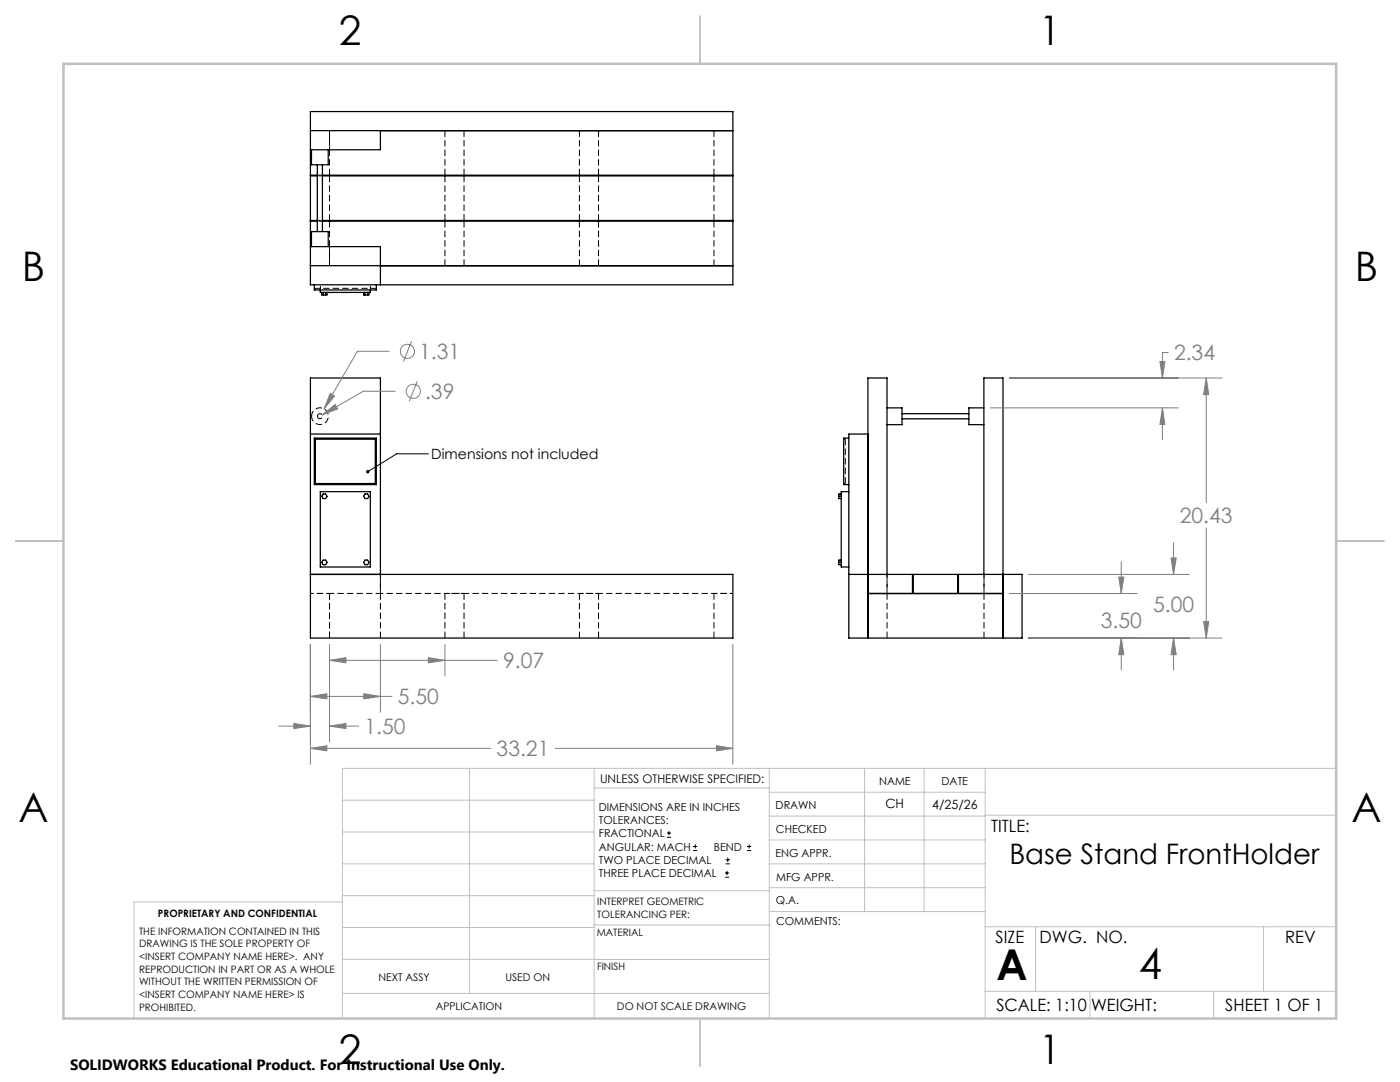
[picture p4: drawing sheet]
<svg xmlns="http://www.w3.org/2000/svg" width="279mm" height="216mm" viewBox="0 0 279 216" stroke-linecap="round" stroke-linejoin="round" font-family="sans-serif">
<path d="M65.8 26.1v3.8M65.8 53v-3.8M62 118.4h3.8M75.9 114.6v3.8M88.8 118.4h3.8M115.6 118.4h3.8M142.5 118.4h3.8M177 114.6v3.8M196.4 114.6v3.8" fill="none" stroke="#000" stroke-width=".2" stroke-dasharray="1.3 .6" stroke-dashoffset=".6" stroke-linecap="butt"/>
<g fill="none" stroke="#000" stroke-width=".2" stroke-dasharray="1.3 .6" stroke-linecap="butt">
<path d="M65.8 34.9v-8.8M88.8 26.1v8.8M88.8 35.1v8.9M92.6 34.9v-8.8M115.6 26.1v8.8M115.6 35.1v8.9M119.4 34.9v-8.8M142.5 26.1v8.8M142.5 35.1v8.9M63 57.5v.3M65.8 53v-8.9M65.8 44v-8.9"/>
<path d="M74.9 57.5v.3M88.8 44.1v8.9M92.6 53v-8.9M92.6 44v-8.9M115.6 44.1v8.9M119.4 53v-8.9M119.4 44v-8.9M142.5 44.1v8.9M63.4 83a.5 .5 0 0 1 .7-.4 .5 .5 0 0 1 .1 .8 .5 .5 0 0 1-.8-.2v-.2M168.7 96.5v-8.9M168.7 87.6h-.3M168.7 96.5h-.3"/>
<path d="M65.8 118.4v8.9M88.8 118.4v8.9M92.6 118.4v8.9M115.6 118.4v8.9M119.4 118.4v8.9M142.5 118.4v8.9M75.9 127.3v-12.7M177 127.3v-12.7M196.4 127.3v-12.7"/>
</g>
<path d="M75.9 118.4h70.4" fill="none" stroke="#000" stroke-width=".2" stroke-dasharray="1.3 .6" stroke-dashoffset=".7" stroke-linecap="butt"/>
<path d="M65.8 118.4h10.1" fill="none" stroke="#000" stroke-width=".2" stroke-dasharray="1.3 .6" stroke-dashoffset=".3" stroke-linecap="butt"/>
<path d="M62.2 83a1.67 1.67 0 0 1 2.4-1.4 1.67 1.67 0 0 1 .2 2.8 1.67 1.67 0 0 1-2.6-1.1v-.3" fill="none" stroke="#000" stroke-width=".2" stroke-dasharray="1.3 .6" stroke-dashoffset=".2" stroke-linecap="butt"/>
<g fill="none" stroke="#000" stroke-width=".25">
<path d="M61.9 22.3h84.4v34.5h-84.4zM61.9 26.1h84.4M61.9 35h1.4M61.9 35.1h1.4M62.2 29.9v3h3.3v-3M63.3 32.9v13.3M64.3 32.9v13.3M64.3 35h82M64.3 35.1h82M65.8 35v.1M75.9 26.1v3.8h-14M88.8 35v.1"/>
<path d="M92.6 35v.1M115.6 35v.1M119.4 35v.1M142.5 35v.1M61.9 49.2h14v7.6M61.9 53h84.4M61.9 44.1h1.4M61.9 44h1.4M62.2 49.2v-3h3.3v3M62.7 56.8v1.1h12.4v-1.1M63.9 57.9v.4h10v-.4M64.2 58.3v.5h1.1v-.5"/>
<path d="M64.3 44.1h82M64.3 44h82M64.5 58.3v.5M65 58.3v.5M65.8 44v.1M72.6 58.3v.5h1v-.5M72.8 58.3v.5M73.4 58.3v.5M88.8 44v.1M92.6 44v.1M115.6 44v.1M119.4 44v.1"/>
<path d="M142.5 44v.1M61.9 86.6h14M62.7 87.4h12.4v9.3h-12.4zM62.9 87.6h12v8.9h-12zM63.9 98.1h10v15h-10zM64.5 98.6h.5l.3 .4-.3 .5h-.5l-.3-.5zM72.8 98.6h.6l.2 .4-.2 .5h-.6l-.2-.5zM167.4 99h.5M167.9 98.6h-.5v.9h.5M169.4 87.4h-1v9.3h1M169.4 98.1h-1.5v15h1.5M173.2 86.6h-3.8v40.7h34.6v-12.7h-12.7v3.8"/>
<path d="M177 81.4h3v3.3h-3M180 82.5h13.4M180 83.6h13.4M196.4 81.4h-3v3.3h3M61.9 114.6h84.4v12.7h-84.4v-51.9h14v39.2M64.5 111.8h.5l.3 .4-.3 .5h-.5l-.3-.5zM72.8 111.8h.6l.2 .4-.2 .5h-.6l-.2-.5zM167.4 112.2h.5M167.9 111.8h-.5v.9h.5M169.4 114.6h12.7v3.8M173.2 118.4h27M177 114.6v-39.2h-3.8v51.9"/>
<path d="M182.2 118.4v-3.8h8.9v3.8M196.4 114.6v-39.2h3.8v51.9"/>
</g>
<path d="M63.4 34.9h1M64.4 35.1h-1M63.4 44h1M64 57.8v-1M64.4 44.1h-1M73.9 57.8v-1" fill="none" stroke="#000" stroke-width=".2" stroke-dasharray="1.3 .6" stroke-dashoffset=".5" stroke-linecap="butt"/>
<path d="M74.9 57.5h-11.9" fill="none" stroke="#000" stroke-width=".2" stroke-dasharray="1.3 .6" stroke-dashoffset=".4" stroke-linecap="butt"/>
<g fill="none" stroke="#808080" stroke-width=".2">
<path d="M65.9 78.5l.9 .5-2.1 2.6zM77.7 70.1h-6.4l-6.6 11.5M78.8 78.1h-6.3l-8.2 4.7M82.1 68.1l-1.6 4M83.3 76.1l-1.6 4M201.4 75.4h42.5M231.5 72.1h1l-.5 3.3zM233.1 70.3h-1.1v5.1M240.7 75.4l.5 3.3h-1zM240.7 75.4v24.9M64.3 82.8l2.6-2.1 .5 .9zM197.6 81.4h37.6"/>
<path d="M232 81.4l.5 3.3h-1zM232 81.4v6.3M201.4 118.4h25.5M205.2 114.6h32.2M223.3 115.1h1l-.5 3.3zM223.8 112.1v6.3M233.7 111.3h1l-.5 3.3zM234.2 108.3v6.3M240.7 105.3v22M61.9 139l3.3-.6v1.1zM61.9 128.6v23.9M61.9 139h16.3"/>
<path d="M65.8 131.8l3.2-.6v1.1zM65.8 128.6v19.5M65.8 131.8h33.4M72.6 138.4l3.3 .6-3.3 .5zM75.9 128.6v13.5M85.5 131.2l3.3 .6-3.3 .5zM88.8 128.6v6.3M146.3 128.6v23.9M205.2 127.3h38.7M223.8 127.3l.5 3.3h-1zM223.8 127.3v6.4M234.2 127.3l.5 3.3h-1z"/>
<path d="M234.2 127.3v6.4M240.2 124h1l-.5 3.3zM55.6 144.9h6.3M58.6 144.4l3.3 .5-3.3 .5zM61.9 149.3l3.3-.5v1zM61.9 149.3h36M65.8 144.9l3.2-.5v1zM65.8 144.9h5.8M110.8 149.3h35.5M143 148.8l3.3 .5-3.3 .5z"/>
<circle cx="81.3" cy="70.1" r="1.41"/>
<circle cx="82.5" cy="78.1" r="1.41"/>
</g>
<g fill="none" stroke="#000" stroke-width=".2">
<path d="M85.5 90.6h-6.3l-5.8 3.5M133.1 167.1h.8M133.1 166.2h.8M133.5 165.8v.9M138.3 169.7h.8M138.3 168.9h.8M138.7 168.5v.8M144.7 175h.8M144.7 174.2h.8M144.8 172.4h.9M144.8 171.6h.9M145.1 173.8v.8"/>
<path d="M145.2 171.1v.9M149.1 169.7h.8M149.1 168.9h.8M149.5 168.5v.8"/>
</g>
<g fill="none" stroke="#c0c0c0" stroke-width=".2">
<path d="M68.3 159.7h50.3M93.7 153.3v44.9M118.6 153.3v49.9M118.6 157.2h34.9M153.5 153.3v49.9M153.5 158.1h43.1M172.5 153.3v28.6M184.4 153.3v28.6M196.6 153.3v49.9M266.7 153.3h-198.4v49.9M68.3 178.7h50.3M68.3 172.4h50.3"/>
<path d="M68.3 166h50.3M68.3 180h-41.6v23.2M118.6 177.7h35M153.5 167.6h43.1M153.5 162.8h43.1M153.5 172.4h43.1M153.5 177.1h43.1M196.6 162.7h70.1M68.3 198.2h85.2M68.3 191.4l85.2 .1M68.3 185.1h50.3M118.6 184.6h35"/>
<path d="M153.6 181.9h43M196.6 197.8h70.1M196.6 184.9h70.1M206.7 184.9v12.9M217.5 197.8v5.4M242.2 197.8v5.4M252.2 184.9v12.9"/>
</g>
<path d="M139.7 3.2v9.5M3.1 107.9h9.6M266.7 107.9h9.5M139.7 203.2v9.6" fill="none" stroke="#c0c0c0" stroke-width=".25"/>
<path d="M12.7 12.7h254v190.5h-254z" fill="none" stroke="#c0c0c0" stroke-width=".5"/>
<path d="M73.2 93.8a.34 .34 0 0 1 .5 .1 .34 .34 0 0 1-.1 .5 .34 .34 0 0 1-.5-.1l.3-.2-.3 .2z" fill="#000"/>
<path d="M61.9 149.3l3.3-.5v1zM143 148.8l3.3 .5-3.3 .5zM58.6 144.4l3.3 .5-3.3 .5zM65.8 144.9l3.2-.5v1zM65.8 131.8l3.2-.6v1.1zM85.5 131.2l3.3 .6-3.3 .5zM61.9 139l3.3-.6v1.1zM72.6 138.4l3.3 .6-3.3 .5zM65.9 78.5l-1.2 3.1 2.1-2.6zM64.3 82.8l3.1-1.2-.5-.9zM240.2 124h1l-.5 3.3zM240.7 75.4l.5 3.3h-1zM234.2 127.3l.5 3.3h-1zM233.7 111.3h1l-.5 3.3zM223.8 127.3l.5 3.3h-1zM223.3 115.1h1l-.5 3.3zM232 81.4l.5 3.3h-1zM231.5 72.1h1l-.5 3.3z" fill="#808080"/>
<g font-size="8.5">
<text x="198.9" y="195.5">A</text>
<text x="227.3" y="195.4">4</text>
</g>
<g font-size="8.1">
<text x="67.6" y="8.9">2</text>
<text x="207.3" y="8.9">1</text>
<text x="4.4" y="56.2">B</text>
<text x="270.4" y="56.2">B</text>
<text x="3.7" y="164.1">A</text>
<text x="269.7" y="164.1">A</text>
<text x="67.6" y="212.4">2</text>
<text x="207.3" y="212.4">1</text>
</g>
<text font-size="5.6" x="201.5" y="172.3">Base Stand FrontHolder</text>
<g font-size="4.2" fill="#808080">
<text x="83.7" y="71.6">1.31</text>
<text x="234.3" y="71.9">2.34</text>
<text x="84.8" y="79.6">.39</text>
<text x="235.5" y="104.4">20.43</text>
<text x="219.7" y="125.3">3.50</text>
<text x="230.1" y="122.2">5.00</text>
<text x="100.4" y="133.3">9.07</text>
<text x="79.4" y="140.5">5.50</text>
<text x="72.8" y="146.5">1.50</text>
<text x="99.1" y="150.9">33.21</text>
</g>
<g font-size="3.4">
<text x="197.8" y="166">TITLE:</text>
<text x="198.7" y="188.1">SIZE</text>
<text x="207.5" y="188.1">DWG. NO.</text>
<text x="256.5" y="188.2">REV</text>
<text x="198.8" y="201.7">SCALE: 1:10</text>
<text x="217.7" y="201.8">WEIGHT:</text>
<text x="244.5" y="201.7">SHEET 1 OF 1</text>
</g>
<text font-size="3" x="14" y="213.5">SOLIDWORKS Educational Product. For Instructional Use Only.</text>
<text font-size="2.8" x="86.1" y="91.6">Dimensions not included</text>
<g font-size="2.5">
<text x="176.7" y="161.3">CH</text>
<text x="186" y="161.4">4/25/26</text>
</g>
<text font-size="2.4" x="119.8" y="156.2">UNLESS OTHERWISE SPECIFIED:</text>
<g font-size="2.2">
<text x="119.5" y="161.8">DIMENSIONS ARE IN INCHES</text>
<text x="154.8" y="161.4">DRAWN</text>
<text x="175.4" y="156.6">NAME</text>
<text x="187.9" y="156.7">DATE</text>
<text x="119.5" y="164.4">TOLERANCES:</text>
<text x="119.5" y="167.1">FRACTIONAL</text>
<text x="154.9" y="166.3">CHECKED</text>
<text x="119.5" y="169.7">ANGULAR: MACH</text>
<text x="119.5" y="172.4">TWO PLACE DECIMAL</text>
<text x="142.5" y="169.7">BEND</text>
<text x="154.8" y="170.9">ENG APPR.</text>
<text x="119.5" y="175">THREE PLACE DECIMAL</text>
<text x="154.9" y="175.7">MFG APPR.</text>
<text x="154.9" y="180.4">Q.A.</text>
<text x="154.9" y="184.6">COMMENTS:</text>
</g>
<g font-size="2.1">
<text x="75.5" y="195.7">NEXT ASSY</text>
<text x="100.9" y="195.7">USED ON</text>
<text x="86.9" y="201.5">APPLICATION</text>
<text x="123.1" y="201.6">DO NOT SCALE DRAWING</text>
</g>
<g font-size="2">
<text x="31.5" y="182.9">PROPRIETARY AND CONFIDENTIAL</text>
<text x="119.2" y="180.6">INTERPRET GEOMETRIC</text>
<text x="119.2" y="183.1">TOLERANCING PER:</text>
<text x="27.8" y="186.5">THE INFORMATION CONTAINED IN THIS</text>
<text x="27.8" y="189">DRAWING IS THE SOLE PROPERTY OF</text>
<text x="27.8" y="191.6">&lt;INSERT COMPANY NAME HERE&gt;. ANY</text>
<text x="119.1" y="186.7">MATERIAL</text>
<text x="27.8" y="194.1">REPRODUCTION IN PART OR AS A WHOLE</text>
<text x="27.8" y="196.6">WITHOUT THE WRITTEN PERMISSION OF</text>
<text x="119.1" y="193.5">FINISH</text>
<text x="27.8" y="199.1">&lt;INSERT COMPANY NAME HERE&gt; IS</text>
<text x="27.8" y="201.7">PROHIBITED.</text>
</g>
</svg>
